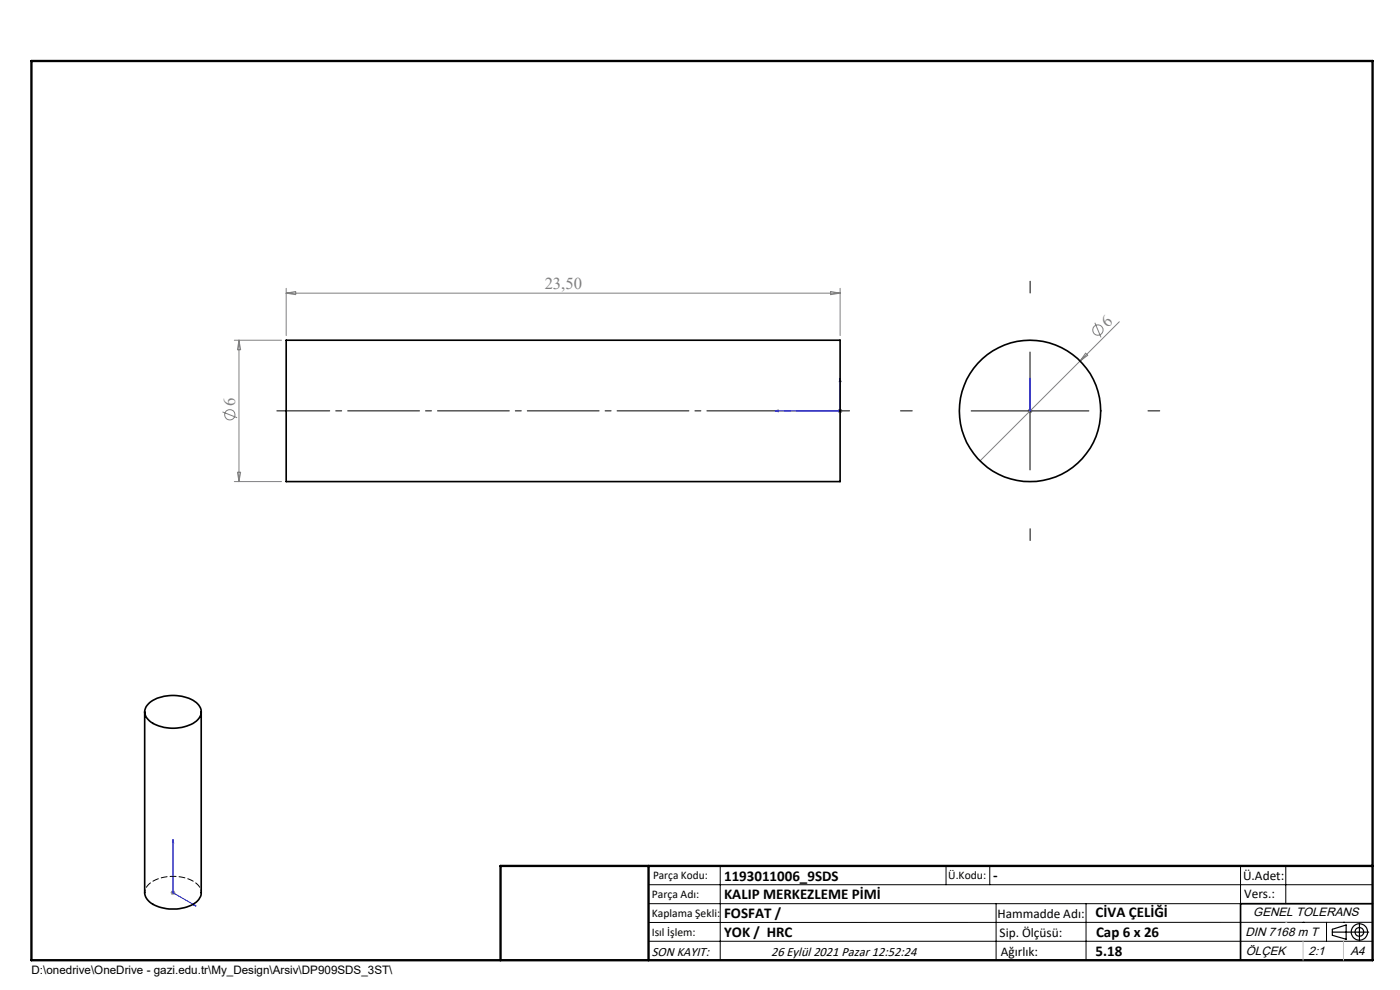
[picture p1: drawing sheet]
<svg xmlns="http://www.w3.org/2000/svg" width="297mm" height="210mm" viewBox="0 0 297 210" stroke-linecap="round" stroke-linejoin="round" font-family="sans-serif">
<g fill="none" stroke="#808080" stroke-width=".21">
<path d="M49.7 72.2h10M50.7 72.2v30M50.7 72.2l.3 2h-.6zM60.7 61.2v10M60.7 62.2h117.5M60.7 62.2l2-.4v.7zM176.2 61.8l2 .4-2 .3zM178.2 61.2v10M230.3 74.9l.5 .5-1.7 1.2zM232.3 68.5l1.3 3.1M237.5 68.3l-29.6 29.5M47.2 87.4l3.1 1.2"/>
<path d="M177.7 87.2h1M177.9 86.8l.7 .7M178.2 86.7v1M178.6 86.8l-.7 .7M218 87.2h1M218.2 86.8l.7 .7M218.5 86.7v1M49.7 102.2h10M50.4 100.2h.6l-.3 2zM36.2 189.4h1M36.3 189l.7 .7M36.7 188.9v1"/>
<path d="M37 189l-.7 .7"/>
<circle cx="232.9" cy="70" r="1.09"/>
<circle cx="48.8" cy="88" r="1.09"/>
</g>
<g fill="none" stroke="#000" stroke-width=".25">
<path d="M282.6 197.7h7.8M282.6 197.1l3-.9v3l-3-.8zM288.4 195.8v3.8M106.2 203.7h185"/>
<circle cx="288.4" cy="197.7" r="1.74"/>
<circle cx="288.4" cy="197.7" r=".93"/>
</g>
<path d="M164.4 87.2l.7-.2v.3zM178.2 80.2l.2 .8h-.4zM178.2 80.2v7h-13.8M218.5 80.2v.8v-.8M218.5 87v.3zM218.5 87.2h.1M218.5 80.2v7M36.7 178.1v11.3l4.9 2.8M36.7 178.1l.1 .6-.2-.1zM41.1 191.8l.5 .4-.5-.2z" fill="none" stroke="#00f" stroke-width=".21"/>
<path d="M218.5 62.2v-2.5M193.5 87.2h-2.5M243.5 87.2h2.5M218.5 112.2v2.5" fill="none" stroke="#000" stroke-width=".21" stroke-dasharray="15.2 1.3 1.3 1.3"/>
<path d="M58.7 87.2h121.5" fill="none" stroke="#000" stroke-width=".21" stroke-dasharray="15.2 1.3 1.3 1.3" stroke-dashoffset="4"/>
<g fill="none" stroke="#000" stroke-width=".21">
<path d="M218.5 74.7v25M206 87.2h25M137.6 187.7h153.6M137.6 191.7h153.6M137.6 199.7h153.6M152.8 183.7v20M200.7 183.7v4M210 183.7v4M211.3 191.7v12M230.4 191.7v12M263.2 183.7v20M272.8 183.7v8"/>
<path d="M276.4 195.6h.1M281.4 195.6v4.1M285 195.6h.1M291.2 195.6l-153.6 .1"/>
</g>
<path d="M291.2 191.7h-28v12" fill="none" stroke="#000" stroke-width=".35"/>
<path d="M6.7 12.9h284.5v190.8h-284.5zM137.6 183.7v20M291.2 183.7h-185v20" fill="none" stroke="#000" stroke-width=".5"/>
<path d="M276.4 199.7v4M285 199.7v4" fill="none" stroke="#c0c0c0" stroke-width=".21"/>
<path d="M272.8 195.6h.1" fill="none" stroke="#c0c0c0" stroke-width=".25"/>
<g fill="#00f">
<path d="M178.2 80.2l.2 .8h-.4zM164.4 87.2l.7-.2v.3z"/>
<path d="M41.1 191.8l.5 .4-.5-.2zM36.7 178.1l.1 .6-.2-.1zM218.5 80.2v.8zM218.5 87v.3z"/>
</g>
<g fill="none" stroke="#000" stroke-width=".35">
<path d="M60.7 72.2h117.5v30h-117.5zM30.7 151v38.4a3.8 3.8 0 0 0 3.1 3 8.8 8.8 0 0 0 8.1-1.3l.6-.9 .2-.7v-38.5M31.8 149a8.7 8.7 0 0 1 10.1 .3 2.37 2.37 0 0 1-.6 3.9 8.7 8.7 0 0 1-9.8-.5 2.27 2.27 0 0 1 .3-3.7z"/>
<circle cx="218.5" cy="87.2" r="15"/>
</g>
<path d="M42.7 189.4a3.7 3.7 0 0 0-3.1-3.1 8.8 8.8 0 0 0-8.1 1.4l-.6 .9-.2 .8" fill="none" stroke="#000" stroke-width=".21" stroke-dasharray="1.3 .6" stroke-dashoffset=".7"/>
<g font-size="3.5" fill="#808080">
<text x="115.6" y="61.3">23,50</text>
<text x="235" y="69.5" transform="rotate(-45 235 69.5)">6</text>
<text x="49.9" y="86.2" transform="rotate(-90 49.9 86.2)">6</text>
</g>
<g font-size="3.2">
<text x="153.6" y="186.8">1193011006_9SDS</text>
<text x="153.6" y="190.8">KALIP MERKEZLEME PİMİ</text>
<text x="210.7" y="186.6">-</text>
<text x="153.6" y="194.8">FOSFAT /</text>
<text x="232.4" y="194.5">CİVA ÇELİĞİ</text>
<text x="153.6" y="198.8">YOK / HRC</text>
<text x="232.4" y="202.8">5.18</text>
<text x="232.5" y="198.8">Cap 6 x 26</text>
</g>
<g font-size="2.8">
<text x="263.7" y="186.7">Ü.Adet:</text>
<text x="263.9" y="190.5">Vers.:</text>
<text x="211.6" y="194.8">Hammadde Adı:</text>
<text x="138.3" y="202.8">SON KAYIT:</text>
<text x="163.6" y="202.8">26 Eylül 2021 Pazar 12:52:24</text>
<text x="212.1" y="198.7">Sip. Ölçüsü:</text>
<text x="212.3" y="202.7">Ağırlık:</text>
</g>
<g font-size="2.6">
<text x="265.9" y="194.4">GENEL TOLERANS</text>
<text x="264.2" y="198.5">DIN 7168 m T</text>
<text x="264.3" y="202.6">ÖLÇEK</text>
<text x="277.6" y="202.6">2:1</text>
<text x="286.5" y="202.6">A4</text>
</g>
<g font-size="2.5">
<text x="138.3" y="190.5">Parça Adı:</text>
<text x="138.5" y="186.5">Parça Kodu:</text>
<text x="201.2" y="186.5">Ü.Kodu:</text>
<text x="138.3" y="194.5">Kaplama Şekli:</text>
<text x="138.3" y="198.6">Isıl İşlem:</text>
<text x="6.7" y="206.7">D:\onedrive\OneDrive - gazi.edu.tr\My_Design\Arsiv\DP909SDS_3ST\</text>
</g>
</svg>
